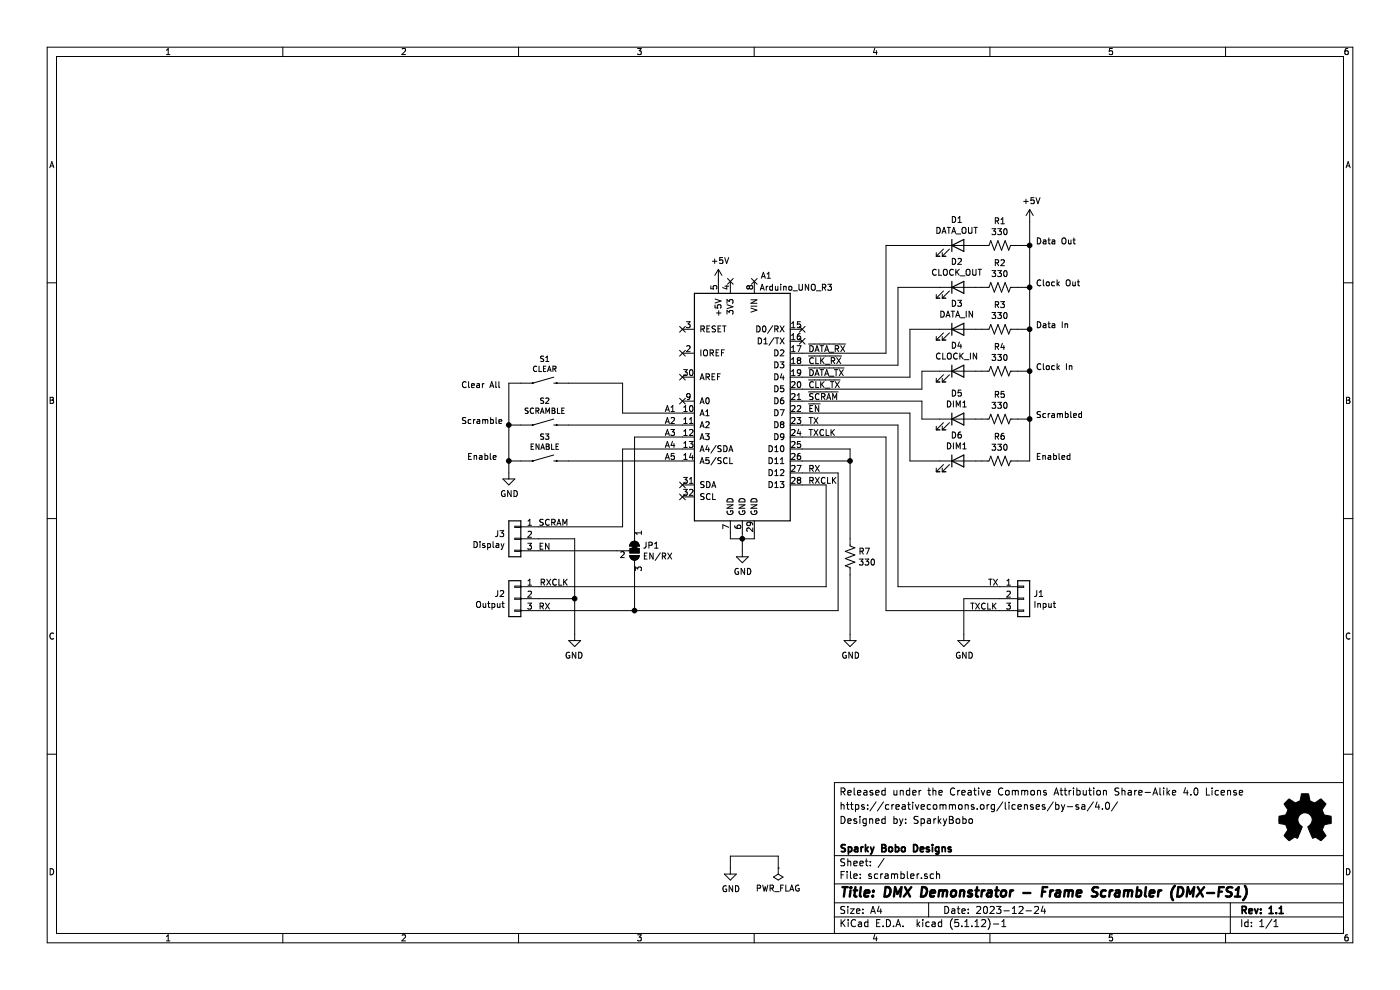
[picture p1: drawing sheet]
EESchema Schematic File Version 4
LIBS:scrambler-cache
EELAYER 26 0
EELAYER END
$Descr A4 11693 8268
encoding utf-8
Sheet 1 1
Title "DMX Demonstrator - Frame Scrambler (DMX-FS1)"
Date "2023-12-24"
Rev "1.1"
Comp "Crazy Giraffe Software"
Comment1 ""
Comment2 "Designed by: SparkyBobo"
Comment3 "https://creativecommons.org/licenses/by-sa/4.0/ "
Comment4 "Released under the Creative Commons Attribution Share-Alike 4.0 License"
$EndDescr
$Comp
L MCU_Module:Arduino_UNO_R3 A1
U 1 1
P 6200 3350
F 0 "A1" H 6000 4400 50  0000 C CNN
F 1 "Arduino_UNO_R3" H 5750 4300 50  0000 C CNN
F 2 "footprints:ARDUINO_R3_NO_HOLES" H 6350 2300 50  0001 L CNN
F 3 "https://www.arduino.cc/en/Main/arduinoBoardUno" H 6000 4400 50  0001 C CNN
	1    6200 3350
	-1   0    0    -1  
$EndComp
$Comp
L Connector_Generic:Conn_01x03 J2
U 1 1
P 4300 5000
F 0 "J2" H 4380 5042 50  0000 L CNN
F 1 "Output" H 4380 4951 50  0000 L CNN
F 2 "Connector_PinHeader_2.54mm:PinHeader_1x03_P2.54mm_Horizontal" H 4300 5000 50  0001 C CNN
F 3 "~" H 4300 5000 50  0001 C CNN
	1    4300 5000
	-1   0    0    -1  
$EndComp
Text Label 5550 3450 0    50   ~ 0
A1
Text Label 5550 3550 0    50   ~ 0
A2
Text Label 5550 3850 0    50   ~ 0
A5
$Comp
L Device:LED D1
U 1 1
P 8000 2050
F 0 "D1" H 7991 2266 50  0000 C CNN
F 1 "DATA_OUT" H 7991 2175 50  0000 C CNN
F 2 "LED_THT:LED_D5.0mm" H 8000 2050 50  0001 C CNN
F 3 "~" H 8000 2050 50  0001 C CNN
	1    8000 2050
	1    0    0    -1  
$EndComp
$Comp
L Device:R_US R1
U 1 1
P 8350 2050
F 0 "R1" V 8145 2050 50  0000 C CNN
F 1 "330" V 8236 2050 50  0000 C CNN
F 2 "Resistor_THT:R_Axial_DIN0207_L6.3mm_D2.5mm_P10.16mm_Horizontal" V 8390 2040 50  0001 C CNN
F 3 "~" H 8350 2050 50  0001 C CNN
	1    8350 2050
	0    1    1    0   
$EndComp
Wire Wire Line
	8150 2050 8200 2050
$Comp
L Device:LED D2
U 1 1
P 8000 2400
F 0 "D2" H 7991 2616 50  0000 C CNN
F 1 "CLOCK_OUT" H 7991 2525 50  0000 C CNN
F 2 "LED_THT:LED_D5.0mm" H 8000 2400 50  0001 C CNN
F 3 "~" H 8000 2400 50  0001 C CNN
	1    8000 2400
	1    0    0    -1  
$EndComp
$Comp
L Device:R_US R2
U 1 1
P 8350 2400
F 0 "R2" V 8145 2400 50  0000 C CNN
F 1 "330" V 8236 2400 50  0000 C CNN
F 2 "Resistor_THT:R_Axial_DIN0207_L6.3mm_D2.5mm_P10.16mm_Horizontal" V 8390 2390 50  0001 C CNN
F 3 "~" H 8350 2400 50  0001 C CNN
	1    8350 2400
	0    1    1    0   
$EndComp
Wire Wire Line
	8150 2400 8200 2400
$Comp
L power:+5V #PWR0101
U 1 1
P 6000 2350
F 0 "#PWR0101" H 6000 2200 50  0001 C CNN
F 1 "+5V" H 6015 2523 50  0000 C CNN
F 2 "" H 6000 2350 50  0001 C CNN
F 3 "" H 6000 2350 50  0001 C CNN
	1    6000 2350
	1    0    0    -1  
$EndComp
$Comp
L power:GND #PWR0102
U 1 1
P 6200 4600
F 0 "#PWR0102" H 6200 4350 50  0001 C CNN
F 1 "GND" H 6205 4427 50  0000 C CNN
F 2 "" H 6200 4600 50  0001 C CNN
F 3 "" H 6200 4600 50  0001 C CNN
	1    6200 4600
	1    0    0    -1  
$EndComp
Wire Wire Line
	6100 4450 6100 4500
Wire Wire Line
	6100 4500 6200 4500
Wire Wire Line
	6300 4500 6300 4450
Wire Wire Line
	6200 4450 6200 4500
Connection ~ 6200 4500
Wire Wire Line
	6200 4500 6300 4500
Wire Wire Line
	6200 4600 6200 4500
NoConn ~ 5700 4050
NoConn ~ 5700 4150
NoConn ~ 5700 2750
NoConn ~ 6100 2350
NoConn ~ 6300 2350
$Comp
L power:GND #PWR0103
U 1 1
P 4800 5300
F 0 "#PWR0103" H 4800 5050 50  0001 C CNN
F 1 "GND" H 4805 5127 50  0000 C CNN
F 2 "" H 4800 5300 50  0001 C CNN
F 3 "" H 4800 5300 50  0001 C CNN
	1    4800 5300
	-1   0    0    -1  
$EndComp
$Comp
L power:+5V #PWR0104
U 1 1
P 8600 1850
F 0 "#PWR0104" H 8600 1700 50  0001 C CNN
F 1 "+5V" H 8615 2023 50  0000 C CNN
F 2 "" H 8600 1850 50  0001 C CNN
F 3 "" H 8600 1850 50  0001 C CNN
	1    8600 1850
	1    0    0    -1  
$EndComp
NoConn ~ 5700 2950
NoConn ~ 6700 2750
NoConn ~ 6700 2850
$Comp
L power:PWR_FLAG #FLG0101
U 1 1
P 6500 7250
F 0 "#FLG0101" H 6500 7325 50  0001 C CNN
F 1 "PWR_FLAG" H 6500 7423 50  0000 C CNN
F 2 "" H 6500 7250 50  0001 C CNN
F 3 "~" H 6500 7250 50  0001 C CNN
	1    6500 7250
	-1   0    0    1   
$EndComp
$Comp
L power:GND #PWR0105
U 1 1
P 6100 7250
F 0 "#PWR0105" H 6100 7000 50  0001 C CNN
F 1 "GND" H 6105 7077 50  0000 C CNN
F 2 "" H 6100 7250 50  0001 C CNN
F 3 "" H 6100 7250 50  0001 C CNN
	1    6100 7250
	1    0    0    -1  
$EndComp
Wire Wire Line
	6500 7250 6500 7150
Wire Wire Line
	6500 7150 6100 7150
Wire Wire Line
	6100 7150 6100 7250
$Comp
L Device:LED D4
U 1 1
P 8000 3100
F 0 "D4" H 7991 3316 50  0000 C CNN
F 1 "CLOCK_IN" H 7991 3225 50  0000 C CNN
F 2 "LED_THT:LED_D5.0mm" H 8000 3100 50  0001 C CNN
F 3 "~" H 8000 3100 50  0001 C CNN
	1    8000 3100
	1    0    0    -1  
$EndComp
$Comp
L Device:R_US R4
U 1 1
P 8350 3100
F 0 "R4" V 8145 3100 50  0000 C CNN
F 1 "330" V 8236 3100 50  0000 C CNN
F 2 "Resistor_THT:R_Axial_DIN0207_L6.3mm_D2.5mm_P10.16mm_Horizontal" V 8390 3090 50  0001 C CNN
F 3 "~" H 8350 3100 50  0001 C CNN
	1    8350 3100
	0    1    1    0   
$EndComp
Wire Wire Line
	8150 3100 8200 3100
$Comp
L Device:LED D3
U 1 1
P 8000 2750
F 0 "D3" H 7991 2966 50  0000 C CNN
F 1 "DATA_IN" H 7991 2875 50  0000 C CNN
F 2 "LED_THT:LED_D5.0mm" H 8000 2750 50  0001 C CNN
F 3 "~" H 8000 2750 50  0001 C CNN
	1    8000 2750
	1    0    0    -1  
$EndComp
$Comp
L Device:R_US R3
U 1 1
P 8350 2750
F 0 "R3" V 8145 2750 50  0000 C CNN
F 1 "330" V 8236 2750 50  0000 C CNN
F 2 "Resistor_THT:R_Axial_DIN0207_L6.3mm_D2.5mm_P10.16mm_Horizontal" V 8390 2740 50  0001 C CNN
F 3 "~" H 8350 2750 50  0001 C CNN
	1    8350 2750
	0    1    1    0   
$EndComp
Wire Wire Line
	8150 2750 8200 2750
Text Notes 3850 3250 0    50   ~ 0
Clear All
Text Notes 3850 3550 0    50   ~ 0
Scramble
Text Notes 8650 2750 0    50   ~ 0
Data In
Text Notes 3900 3850 0    50   ~ 0
Enable
Wire Wire Line
	4250 3200 4350 3200
Wire Wire Line
	4250 3550 4350 3550
Wire Wire Line
	4350 3850 4250 3850
Wire Wire Line
	4250 3850 4250 3550
Wire Wire Line
	6700 4050 6900 4050
Wire Wire Line
	7000 3950 6700 3950
Wire Wire Line
	7400 2950 7400 2050
Wire Wire Line
	7400 2050 7850 2050
Wire Wire Line
	7500 3050 7500 2400
Wire Wire Line
	7500 2400 7850 2400
Wire Wire Line
	8600 1850 8600 2050
Wire Wire Line
	8500 3100 8600 3100
Wire Wire Line
	8500 2750 8600 2750
Connection ~ 8600 2750
Wire Wire Line
	8600 2750 8600 3100
Wire Wire Line
	8500 2400 8600 2400
Connection ~ 8600 2400
Wire Wire Line
	8600 2400 8600 2750
Wire Wire Line
	8500 2050 8600 2050
Connection ~ 8600 2050
Wire Wire Line
	8600 2050 8600 2400
Text Notes 8650 2400 0    50   ~ 0
Clock Out
Text Notes 8650 2050 0    50   ~ 0
Data Out
Wire Wire Line
	7700 3250 7700 3100
Wire Wire Line
	7700 3100 7850 3100
Wire Wire Line
	7600 3150 7600 2750
Wire Wire Line
	7600 2750 7850 2750
$Comp
L power:GND #PWR0108
U 1 1
P 4250 3950
F 0 "#PWR0108" H 4250 3700 50  0001 C CNN
F 1 "GND" H 4255 3777 50  0000 C CNN
F 2 "" H 4250 3950 50  0001 C CNN
F 3 "" H 4250 3950 50  0001 C CNN
	1    4250 3950
	1    0    0    -1  
$EndComp
Wire Wire Line
	4250 3550 4250 3200
Connection ~ 4250 3550
Wire Wire Line
	5200 3450 5200 3200
Wire Wire Line
	5200 3200 4750 3200
Wire Wire Line
	4250 3950 4250 3850
Connection ~ 4250 3850
$Comp
L SparkFun-Switches:MOMENTARY-SWITCH-SPST-PTH-12MM S1
U 1 1
P 4550 3200
F 0 "S1" H 4550 3404 45  0000 C CNN
F 1 "CLEAR" H 4550 3320 45  0000 C CNN
F 2 "Switches:TACTILE_SWITCH_PTH_12MM" H 4550 3400 20  0001 C CNN
F 3 "" H 4550 3200 50  0001 C CNN
F 4 "SWCH-09185" H 4550 3331 60  0001 C CNN "Field4"
	1    4550 3200
	1    0    0    -1  
$EndComp
$Comp
L SparkFun-Switches:MOMENTARY-SWITCH-SPST-PTH-12MM S2
U 1 1
P 4550 3550
F 0 "S2" H 4550 3754 45  0000 C CNN
F 1 "SCRAMBLE" H 4550 3670 45  0000 C CNN
F 2 "Switches:TACTILE_SWITCH_PTH_12MM" H 4550 3750 20  0001 C CNN
F 3 "" H 4550 3550 50  0001 C CNN
F 4 "SWCH-09185" H 4550 3681 60  0001 C CNN "Field4"
	1    4550 3550
	1    0    0    -1  
$EndComp
$Comp
L SparkFun-Switches:MOMENTARY-SWITCH-SPST-PTH-12MM S3
U 1 1
P 4550 3850
F 0 "S3" H 4550 4054 45  0000 C CNN
F 1 "ENABLE" H 4550 3970 45  0000 C CNN
F 2 "Switches:TACTILE_SWITCH_PTH_12MM" H 4550 4050 20  0001 C CNN
F 3 "" H 4550 3850 50  0001 C CNN
F 4 "SWCH-09185" H 4550 3981 60  0001 C CNN "Field4"
	1    4550 3850
	1    0    0    -1  
$EndComp
Wire Wire Line
	5200 3450 5700 3450
Wire Wire Line
	4750 3550 5700 3550
Wire Wire Line
	4750 3850 5700 3850
Text Label 6750 3950 0    50   ~ 0
RX
Text Label 6750 4050 0    50   ~ 0
RXCLK
Text Label 6750 3450 0    50   ~ 0
~EN
Text Label 6750 3350 0    50   ~ 0
~SCRAM
Text Label 6750 3150 0    50   ~ 0
~DATA_TX
Text Label 6750 2950 0    50   ~ 0
~DATA_RX
Text Label 6750 3050 0    50   ~ 0
~CLK_RX
Wire Wire Line
	4500 4900 6900 4900
Text Label 4600 5100 2    50   ~ 0
RX
Text Label 4750 4900 2    50   ~ 0
RXCLK
NoConn ~ 5700 3150
$Comp
L Graphic:Logo_Open_Hardware_Small #LOGO1
U 1 1
P 10900 6850
F 0 "#LOGO1" H 10900 7125 50  0001 C CNN
F 1 "Logo_Open_Hardware_Small" H 10900 6625 50  0001 C CNN
F 2 "" H 10900 6850 50  0001 C CNN
F 3 "~" H 10900 6850 50  0001 C CNN
	1    10900 6850
	1    0    0    -1  
$EndComp
Wire Wire Line
	4800 5000 4500 5000
Wire Wire Line
	4800 5000 4800 5300
Wire Wire Line
	7000 5100 5300 5100
Connection ~ 8600 3100
Wire Wire Line
	7700 3500 7850 3500
Wire Wire Line
	7700 3350 7700 3500
Wire Wire Line
	8600 3100 8600 3500
Wire Wire Line
	8500 3500 8600 3500
Wire Wire Line
	8150 3500 8200 3500
$Comp
L Device:R_US R5
U 1 1
P 8350 3500
F 0 "R5" V 8145 3500 50  0000 C CNN
F 1 "330" V 8236 3500 50  0000 C CNN
F 2 "Resistor_THT:R_Axial_DIN0207_L6.3mm_D2.5mm_P10.16mm_Horizontal" V 8390 3490 50  0001 C CNN
F 3 "~" H 8350 3500 50  0001 C CNN
	1    8350 3500
	0    1    1    0   
$EndComp
$Comp
L Device:LED D5
U 1 1
P 8000 3500
F 0 "D5" H 7991 3716 50  0000 C CNN
F 1 "DIM1" H 7991 3625 50  0000 C CNN
F 2 "LED_THT:LED_D5.0mm" H 8000 3500 50  0001 C CNN
F 3 "~" H 8000 3500 50  0001 C CNN
	1    8000 3500
	1    0    0    -1  
$EndComp
$Comp
L Connector_Generic:Conn_01x03 J1
U 1 1
P 8550 5000
F 0 "J1" H 8630 5042 50  0000 L CNN
F 1 "Input" H 8630 4951 50  0000 L CNN
F 2 "Connector_PinHeader_2.54mm:PinHeader_1x03_P2.54mm_Horizontal" H 8550 5000 50  0001 C CNN
F 3 "~" H 8550 5000 50  0001 C CNN
	1    8550 5000
	1    0    0    -1  
$EndComp
$Comp
L power:GND #PWR0106
U 1 1
P 8050 5300
F 0 "#PWR0106" H 8050 5050 50  0001 C CNN
F 1 "GND" H 8055 5127 50  0000 C CNN
F 2 "" H 8050 5300 50  0001 C CNN
F 3 "" H 8050 5300 50  0001 C CNN
	1    8050 5300
	1    0    0    -1  
$EndComp
Wire Wire Line
	8350 4900 7500 4900
Text Label 8250 4900 0    50   ~ 0
TX
Text Label 8100 5100 0    50   ~ 0
TXCLK
Wire Wire Line
	8050 5000 8350 5000
Wire Wire Line
	8050 5000 8050 5300
Text Label 6750 3550 0    50   ~ 0
TX
Text Label 6750 3650 0    50   ~ 0
TXCLK
NoConn ~ 5700 3350
Wire Wire Line
	7400 5100 8350 5100
Wire Wire Line
	7500 3550 7500 4900
Wire Wire Line
	7400 3650 7400 5100
Wire Wire Line
	8500 3850 8600 3850
Wire Wire Line
	8150 3850 8200 3850
$Comp
L Device:R_US R6
U 1 1
P 8350 3850
F 0 "R6" V 8145 3850 50  0000 C CNN
F 1 "330" V 8236 3850 50  0000 C CNN
F 2 "Resistor_THT:R_Axial_DIN0207_L6.3mm_D2.5mm_P10.16mm_Horizontal" V 8390 3840 50  0001 C CNN
F 3 "~" H 8350 3850 50  0001 C CNN
	1    8350 3850
	0    1    1    0   
$EndComp
$Comp
L Device:LED D6
U 1 1
P 8000 3850
F 0 "D6" H 7991 4066 50  0000 C CNN
F 1 "DIM1" H 7991 3975 50  0000 C CNN
F 2 "LED_THT:LED_D5.0mm" H 8000 3850 50  0001 C CNN
F 3 "~" H 8000 3850 50  0001 C CNN
	1    8000 3850
	1    0    0    -1  
$EndComp
Wire Wire Line
	8600 3500 8600 3850
Connection ~ 8600 3500
Wire Wire Line
	7600 3450 7600 3850
Wire Wire Line
	7600 3850 7850 3850
Text Label 6750 3250 0    50   ~ 0
~CLK_TX
Text Notes 8650 3100 0    50   ~ 0
Clock In
Text Notes 8650 3500 0    50   ~ 0
Scrambled
Text Notes 8650 3850 0    50   ~ 0
Enabled\n
$Comp
L Connector_Generic:Conn_01x03 J3
U 1 1
P 4300 4500
F 0 "J3" H 4380 4542 50  0000 L CNN
F 1 "Display" H 4380 4451 50  0000 L CNN
F 2 "Connector_PinHeader_2.54mm:PinHeader_1x03_P2.54mm_Horizontal" H 4300 4500 50  0001 C CNN
F 3 "~" H 4300 4500 50  0001 C CNN
	1    4300 4500
	-1   0    0    -1  
$EndComp
Text Label 4750 4400 2    50   ~ 0
SCRAM
Text Label 4600 4600 2    50   ~ 0
EN
Wire Wire Line
	5700 3650 5300 3650
Wire Wire Line
	5700 3750 5200 3750
Wire Wire Line
	5200 3750 5200 4400
Wire Wire Line
	6900 4050 6900 4900
Wire Wire Line
	7000 3950 7000 5100
Text Label 5550 3650 0    50   ~ 0
A3
Text Label 5550 3750 0    50   ~ 0
A4
Wire Wire Line
	5300 3650 5300 4400
Wire Wire Line
	4500 4400 5200 4400
Wire Wire Line
	5150 4600 4500 4600
$Comp
L Jumper:SolderJumper_3_Bridged12 JP1
U 1 1
P 5300 4600
F 0 "JP1" V 5254 4667 50  0000 L CNN
F 1 "EN/RX" V 5345 4667 50  0000 L CNN
F 2 "Jumper:SolderJumper-3_P1.3mm_Bridged12_RoundedPad1.0x1.5mm_NumberLabels" H 5300 4600 50  0001 C CNN
F 3 "~" H 5300 4600 50  0001 C CNN
	1    5300 4600
	0    1    1    0   
$EndComp
Wire Wire Line
	4800 5000 4800 4500
Connection ~ 4800 5000
Wire Wire Line
	4800 4500 4500 4500
Wire Wire Line
	5300 4800 5300 5100
Connection ~ 5300 5100
Wire Wire Line
	5300 5100 4500 5100
$Comp
L Device:R_US R7
U 1 1
P 7100 4650
F 0 "R7" H 7168 4696 50  0000 L CNN
F 1 "330" H 7168 4605 50  0000 L CNN
F 2 "Resistor_THT:R_Axial_DIN0207_L6.3mm_D2.5mm_P10.16mm_Horizontal" V 7140 4640 50  0001 C CNN
F 3 "~" H 7100 4650 50  0001 C CNN
	1    7100 4650
	1    0    0    -1  
$EndComp
Wire Wire Line
	6700 3750 7100 3750
Wire Wire Line
	7100 3750 7100 3850
Wire Wire Line
	6700 3850 7100 3850
Connection ~ 7100 3850
Wire Wire Line
	7100 3850 7100 4500
$Comp
L power:GND #PWR0107
U 1 1
P 7100 5300
F 0 "#PWR0107" H 7100 5050 50  0001 C CNN
F 1 "GND" H 7105 5127 50  0000 C CNN
F 2 "" H 7100 5300 50  0001 C CNN
F 3 "" H 7100 5300 50  0001 C CNN
	1    7100 5300
	1    0    0    -1  
$EndComp
Wire Wire Line
	7100 4800 7100 5300
Wire Wire Line
	6700 3650 7400 3650
Wire Wire Line
	6700 3550 7500 3550
Wire Wire Line
	6700 3450 7600 3450
Wire Wire Line
	6700 3350 7700 3350
Wire Wire Line
	6700 3250 7700 3250
Wire Wire Line
	6700 3150 7600 3150
Wire Wire Line
	6700 3050 7500 3050
Wire Wire Line
	6700 2950 7400 2950
$EndSCHEMATC
